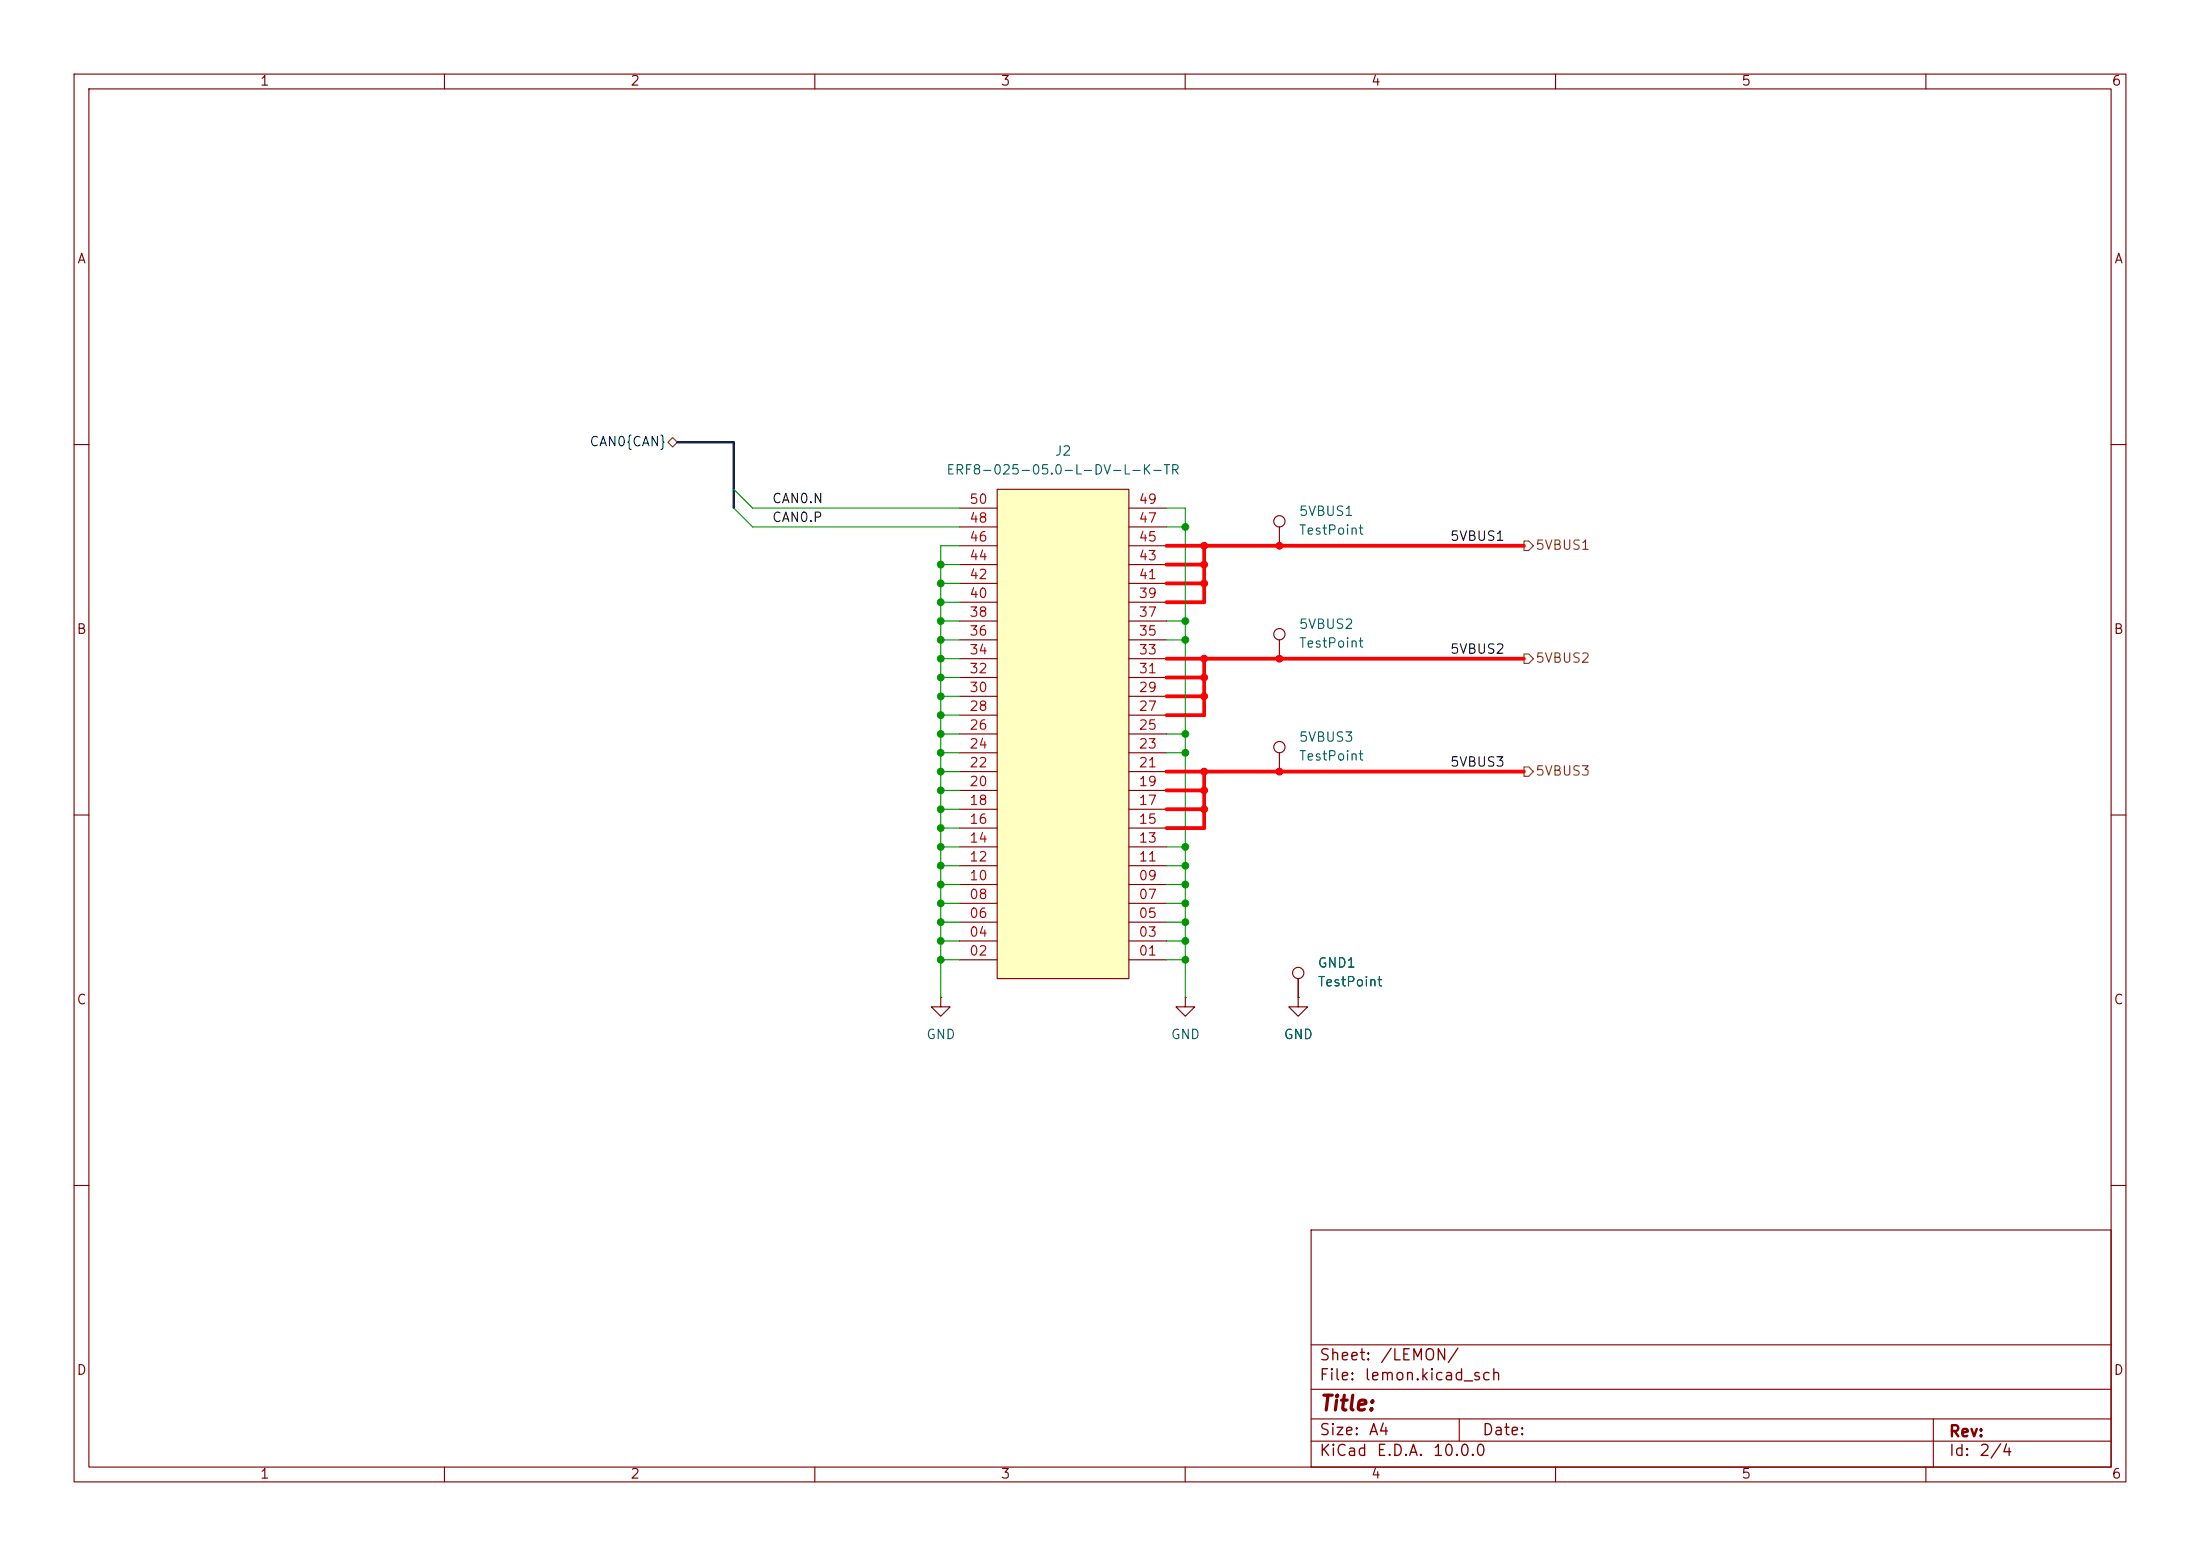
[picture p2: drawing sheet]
(kicad_sch
 (version 20260306)
 (generator "eeschema")
 (generator_version "10.0")
 (paper "A4")
 (lib_symbols
  (symbol "Connector:TestPoint"
   (pin_numbers (hide yes))
   (pin_names
    (offset 0.762) (hide yes)) (exclude_from_sim no) (in_bom yes) (on_board yes)
   (in_pos_files yes)
   (duplicate_pin_numbers_are_jumpers no)
   (property "Reference" "TP" (at 0 6.858 0) (show_name no) (do_not_autoplace no) (effects (font (size 1.27 1.27))))
   (property "Value" "TestPoint" (at 0 5.08 0) (show_name no) (do_not_autoplace no) (effects (font (size 1.27 1.27))))
   (property "Footprint" "" (at 5.08 0 0) (show_name no) (do_not_autoplace no) (hide yes) (effects (font (size 1.27 1.27))))
   (property "Datasheet" "" (at 5.08 0 0) (show_name no) (do_not_autoplace no) (hide yes) (effects (font (size 1.27 1.27))))
   (property "Description" "test point" (at 0 0 0) (show_name no) (do_not_autoplace no) (hide yes) (effects (font (size 1.27 1.27))))
   (symbol "TestPoint_0_1"
    (circle (center 0 3.302) (radius 0.762) (stroke (width 0) (type default)) (fill (type none))))
   (symbol "TestPoint_1_1"
    (pin passive line (at 0 0 90) (length 2.54) (name "1" (effects (font (size 1.27 1.27)))) (number "1" (effects (font (size 1.27 1.27))))))
   (embedded_fonts no))
  (symbol "library:ERF8-025-05.0-L-DV-L-K-TR" (exclude_from_sim no) (in_bom yes) (on_board yes)
   (in_pos_files yes)
   (duplicate_pin_numbers_are_jumpers no)
   (property "Reference" "J" (at 0 38.1 0) (show_name no) (do_not_autoplace no) (effects (font (size 1.27 1.27))))
   (property "Value" "ERF8-025-05.0-L-DV-L-K-TR" (at 0 35.56 0) (show_name no) (do_not_autoplace no) (effects (font (size 1.27 1.27))))
   (property "Footprint" "library:SAMTEC_ERF8-025-05.0-L-DV-L-K-TR" (at 0 -41.91 0) (show_name no) (do_not_autoplace no) (hide yes) (effects (font (size 1.27 1.27))))
   (property "Datasheet" "" (at 0 0 0) (show_name no) (do_not_autoplace no) (hide yes) (effects (font (size 1.27 1.27))))
   (property "Description" "" (at 0 0 0) (show_name no) (do_not_autoplace no) (hide yes) (effects (font (size 1.27 1.27))))
   (symbol "ERF8-025-05.0-L-DV-L-K-TR_1_1"
    (rectangle (start -8.89 33.02) (end 8.89 -33.02) (stroke (width 0) (type solid)) (fill (type color) (color 255 255 194 1)))
    (pin passive line (at 13.97 -30.48 180) (length 5.08) (name "" (effects (font (size 1.27 1.27)))) (number "01" (effects (font (size 1.27 1.27)))))
    (pin passive line (at -13.97 -30.48 0) (length 5.08) (name "" (effects (font (size 1.27 1.27)))) (number "02" (effects (font (size 1.27 1.27)))))
    (pin passive line (at 13.97 -27.94 180) (length 5.08) (name "" (effects (font (size 1.27 1.27)))) (number "03" (effects (font (size 1.27 1.27)))))
    (pin passive line (at -13.97 -27.94 0) (length 5.08) (name "" (effects (font (size 1.27 1.27)))) (number "04" (effects (font (size 1.27 1.27)))))
    (pin passive line (at 13.97 -25.4 180) (length 5.08) (name "" (effects (font (size 1.27 1.27)))) (number "05" (effects (font (size 1.27 1.27)))))
    (pin passive line (at -13.97 -25.4 0) (length 5.08) (name "" (effects (font (size 1.27 1.27)))) (number "06" (effects (font (size 1.27 1.27)))))
    (pin passive line (at 13.97 -22.86 180) (length 5.08) (name "" (effects (font (size 1.27 1.27)))) (number "07" (effects (font (size 1.27 1.27)))))
    (pin passive line (at -13.97 -22.86 0) (length 5.08) (name "" (effects (font (size 1.27 1.27)))) (number "08" (effects (font (size 1.27 1.27)))))
    (pin passive line (at 13.97 -20.32 180) (length 5.08) (name "" (effects (font (size 1.27 1.27)))) (number "09" (effects (font (size 1.27 1.27)))))
    (pin passive line (at -13.97 -20.32 0) (length 5.08) (name "" (effects (font (size 1.27 1.27)))) (number "10" (effects (font (size 1.27 1.27)))))
    (pin passive line (at 13.97 -17.78 180) (length 5.08) (name "" (effects (font (size 1.27 1.27)))) (number "11" (effects (font (size 1.27 1.27)))))
    (pin passive line (at -13.97 -17.78 0) (length 5.08) (name "" (effects (font (size 1.27 1.27)))) (number "12" (effects (font (size 1.27 1.27)))))
    (pin passive line (at 13.97 -15.24 180) (length 5.08) (name "" (effects (font (size 1.27 1.27)))) (number "13" (effects (font (size 1.27 1.27)))))
    (pin passive line (at -13.97 -15.24 0) (length 5.08) (name "" (effects (font (size 1.27 1.27)))) (number "14" (effects (font (size 1.27 1.27)))))
    (pin passive line (at 13.97 -12.7 180) (length 5.08) (name "" (effects (font (size 1.27 1.27)))) (number "15" (effects (font (size 1.27 1.27)))))
    (pin passive line (at -13.97 -12.7 0) (length 5.08) (name "" (effects (font (size 1.27 1.27)))) (number "16" (effects (font (size 1.27 1.27)))))
    (pin passive line (at 13.97 -10.16 180) (length 5.08) (name "" (effects (font (size 1.27 1.27)))) (number "17" (effects (font (size 1.27 1.27)))))
    (pin passive line (at -13.97 -10.16 0) (length 5.08) (name "" (effects (font (size 1.27 1.27)))) (number "18" (effects (font (size 1.27 1.27)))))
    (pin passive line (at 13.97 -7.62 180) (length 5.08) (name "" (effects (font (size 1.27 1.27)))) (number "19" (effects (font (size 1.27 1.27)))))
    (pin passive line (at -13.97 -7.62 0) (length 5.08) (name "" (effects (font (size 1.27 1.27)))) (number "20" (effects (font (size 1.27 1.27)))))
    (pin passive line (at 13.97 -5.08 180) (length 5.08) (name "" (effects (font (size 1.27 1.27)))) (number "21" (effects (font (size 1.27 1.27)))))
    (pin passive line (at -13.97 -5.08 0) (length 5.08) (name "" (effects (font (size 1.27 1.27)))) (number "22" (effects (font (size 1.27 1.27)))))
    (pin passive line (at 13.97 -2.54 180) (length 5.08) (name "" (effects (font (size 1.27 1.27)))) (number "23" (effects (font (size 1.27 1.27)))))
    (pin passive line (at -13.97 -2.54 0) (length 5.08) (name "" (effects (font (size 1.27 1.27)))) (number "24" (effects (font (size 1.27 1.27)))))
    (pin passive line (at 13.97 0 180) (length 5.08) (name "" (effects (font (size 1.27 1.27)))) (number "25" (effects (font (size 1.27 1.27)))))
    (pin passive line (at -13.97 0 0) (length 5.08) (name "" (effects (font (size 1.27 1.27)))) (number "26" (effects (font (size 1.27 1.27)))))
    (pin passive line (at 13.97 2.54 180) (length 5.08) (name "" (effects (font (size 1.27 1.27)))) (number "27" (effects (font (size 1.27 1.27)))))
    (pin passive line (at -13.97 2.54 0) (length 5.08) (name "" (effects (font (size 1.27 1.27)))) (number "28" (effects (font (size 1.27 1.27)))))
    (pin passive line (at 13.97 5.08 180) (length 5.08) (name "" (effects (font (size 1.27 1.27)))) (number "29" (effects (font (size 1.27 1.27)))))
    (pin passive line (at -13.97 5.08 0) (length 5.08) (name "" (effects (font (size 1.27 1.27)))) (number "30" (effects (font (size 1.27 1.27)))))
    (pin passive line (at 13.97 7.62 180) (length 5.08) (name "" (effects (font (size 1.27 1.27)))) (number "31" (effects (font (size 1.27 1.27)))))
    (pin passive line (at -13.97 7.62 0) (length 5.08) (name "" (effects (font (size 1.27 1.27)))) (number "32" (effects (font (size 1.27 1.27)))))
    (pin passive line (at 13.97 10.16 180) (length 5.08) (name "" (effects (font (size 1.27 1.27)))) (number "33" (effects (font (size 1.27 1.27)))))
    (pin passive line (at -13.97 10.16 0) (length 5.08) (name "" (effects (font (size 1.27 1.27)))) (number "34" (effects (font (size 1.27 1.27)))))
    (pin passive line (at 13.97 12.7 180) (length 5.08) (name "" (effects (font (size 1.27 1.27)))) (number "35" (effects (font (size 1.27 1.27)))))
    (pin passive line (at -13.97 12.7 0) (length 5.08) (name "" (effects (font (size 1.27 1.27)))) (number "36" (effects (font (size 1.27 1.27)))))
    (pin passive line (at 13.97 15.24 180) (length 5.08) (name "" (effects (font (size 1.27 1.27)))) (number "37" (effects (font (size 1.27 1.27)))))
    (pin passive line (at -13.97 15.24 0) (length 5.08) (name "" (effects (font (size 1.27 1.27)))) (number "38" (effects (font (size 1.27 1.27)))))
    (pin passive line (at 13.97 17.78 180) (length 5.08) (name "" (effects (font (size 1.27 1.27)))) (number "39" (effects (font (size 1.27 1.27)))))
    (pin passive line (at -13.97 17.78 0) (length 5.08) (name "" (effects (font (size 1.27 1.27)))) (number "40" (effects (font (size 1.27 1.27)))))
    (pin passive line (at 13.97 20.32 180) (length 5.08) (name "" (effects (font (size 1.27 1.27)))) (number "41" (effects (font (size 1.27 1.27)))))
    (pin passive line (at -13.97 20.32 0) (length 5.08) (name "" (effects (font (size 1.27 1.27)))) (number "42" (effects (font (size 1.27 1.27)))))
    (pin passive line (at 13.97 22.86 180) (length 5.08) (name "" (effects (font (size 1.27 1.27)))) (number "43" (effects (font (size 1.27 1.27)))))
    (pin passive line (at -13.97 22.86 0) (length 5.08) (name "" (effects (font (size 1.27 1.27)))) (number "44" (effects (font (size 1.27 1.27)))))
    (pin passive line (at 13.97 25.4 180) (length 5.08) (name "" (effects (font (size 1.27 1.27)))) (number "45" (effects (font (size 1.27 1.27)))))
    (pin passive line (at -13.97 25.4 0) (length 5.08) (name "" (effects (font (size 1.27 1.27)))) (number "46" (effects (font (size 1.27 1.27)))))
    (pin passive line (at 13.97 27.94 180) (length 5.08) (name "" (effects (font (size 1.27 1.27)))) (number "47" (effects (font (size 1.27 1.27)))))
    (pin passive line (at -13.97 27.94 0) (length 5.08) (name "" (effects (font (size 1.27 1.27)))) (number "48" (effects (font (size 1.27 1.27)))))
    (pin passive line (at 13.97 30.48 180) (length 5.08) (name "" (effects (font (size 1.27 1.27)))) (number "49" (effects (font (size 1.27 1.27)))))
    (pin passive line (at -13.97 30.48 0) (length 5.08) (name "" (effects (font (size 1.27 1.27)))) (number "50" (effects (font (size 1.27 1.27))))))
   (embedded_fonts no))
  (symbol "library:GND"
   (power global)
   (pin_numbers (hide yes))
   (pin_names
    (offset 0) (hide yes)) (exclude_from_sim no) (in_bom yes) (on_board yes)
   (in_pos_files yes)
   (duplicate_pin_numbers_are_jumpers no)
   (property "Reference" "#PWR" (at 0 -6.35 0) (show_name no) (do_not_autoplace no) (hide yes) (effects (font (size 1.27 1.27))))
   (property "Value" "GND" (at 0 -3.81 0) (show_name no) (do_not_autoplace no) (effects (font (size 1.27 1.27))))
   (property "Footprint" "" (at 0 0 0) (show_name no) (do_not_autoplace no) (hide yes) (effects (font (size 1.27 1.27))))
   (property "Datasheet" "" (at 0 0 0) (show_name no) (do_not_autoplace no) (hide yes) (effects (font (size 1.27 1.27))))
   (property "Description" "Power symbol creates a global label with name \"GND\" , ground" (at 0 0 0) (show_name no) (do_not_autoplace no) (hide yes) (effects (font (size 1.27 1.27))))
   (symbol "GND_0_1"
    (polyline (pts (xy 0 0) (xy 0 -1.27) (xy 1.27 -1.27) (xy 0 -2.54) (xy -1.27 -1.27) (xy 0 -1.27)) (stroke (width 0) (type default)) (fill (type none))))
   (symbol "GND_1_1"
    (pin power_in line (at 0 0 270) (length 0) (name "" (effects (font (size 1.27 1.27)))) (number "1" (effects (font (size 1.27 1.27))))))
   (embedded_fonts no)))
 (junction
  (at 172.72 88.9)
  (diameter 0)
  (color 255 0 0 1))
 (junction
  (at 160.02 129.54)
  (diameter 0)
  (color 0 0 0 0))
 (junction
  (at 127 88.9)
  (diameter 0)
  (color 0 0 0 0))
 (junction
  (at 127 121.92)
  (diameter 0)
  (color 0 0 0 0))
 (junction
  (at 127 114.3)
  (diameter 0)
  (color 0 0 0 0))
 (junction
  (at 160.02 83.82)
  (diameter 0)
  (color 0 0 0 0))
 (junction
  (at 127 96.52)
  (diameter 0)
  (color 0 0 0 0))
 (junction
  (at 127 99.06)
  (diameter 0)
  (color 0 0 0 0))
 (junction
  (at 160.02 71.12)
  (diameter 0)
  (color 0 0 0 0))
 (junction
  (at 127 109.22)
  (diameter 0)
  (color 0 0 0 0))
 (junction
  (at 160.02 101.6)
  (diameter 0)
  (color 0 0 0 0))
 (junction
  (at 162.56 88.9)
  (diameter 0)
  (color 255 0 0 1))
 (junction
  (at 127 127)
  (diameter 0)
  (color 0 0 0 0))
 (junction
  (at 162.56 78.74)
  (diameter 0)
  (color 255 0 0 1))
 (junction
  (at 162.56 73.66)
  (diameter 0)
  (color 255 0 0 1))
 (junction
  (at 127 106.68)
  (diameter 0)
  (color 0 0 0 0))
 (junction
  (at 127 83.82)
  (diameter 0)
  (color 0 0 0 0))
 (junction
  (at 127 101.6)
  (diameter 0)
  (color 0 0 0 0))
 (junction
  (at 127 78.74)
  (diameter 0)
  (color 0 0 0 0))
 (junction
  (at 127 129.54)
  (diameter 0)
  (color 0 0 0 0))
 (junction
  (at 160.02 86.36)
  (diameter 0)
  (color 0 0 0 0))
 (junction
  (at 127 104.14)
  (diameter 0)
  (color 0 0 0 0))
 (junction
  (at 162.56 104.14)
  (diameter 0)
  (color 255 0 0 1))
 (junction
  (at 127 119.38)
  (diameter 0)
  (color 0 0 0 0))
 (junction
  (at 172.72 73.66)
  (diameter 0)
  (color 255 0 0 1))
 (junction
  (at 160.02 116.84)
  (diameter 0)
  (color 0 0 0 0))
 (junction
  (at 160.02 119.38)
  (diameter 0)
  (color 0 0 0 0))
 (junction
  (at 127 91.44)
  (diameter 0)
  (color 0 0 0 0))
 (junction
  (at 160.02 99.06)
  (diameter 0)
  (color 0 0 0 0))
 (junction
  (at 127 93.98)
  (diameter 0)
  (color 0 0 0 0))
 (junction
  (at 127 81.28)
  (diameter 0)
  (color 0 0 0 0))
 (junction
  (at 127 124.46)
  (diameter 0)
  (color 0 0 0 0))
 (junction
  (at 162.56 76.2)
  (diameter 0)
  (color 255 0 0 1))
 (junction
  (at 160.02 114.3)
  (diameter 0)
  (color 0 0 0 0))
 (junction
  (at 162.56 106.68)
  (diameter 0)
  (color 255 0 0 1))
 (junction
  (at 160.02 124.46)
  (diameter 0)
  (color 0 0 0 0))
 (junction
  (at 160.02 121.92)
  (diameter 0)
  (color 0 0 0 0))
 (junction
  (at 162.56 93.98)
  (diameter 0)
  (color 255 0 0 1))
 (junction
  (at 127 86.36)
  (diameter 0)
  (color 0 0 0 0))
 (junction
  (at 160.02 127)
  (diameter 0)
  (color 0 0 0 0))
 (junction
  (at 172.72 104.14)
  (diameter 0)
  (color 255 0 0 1))
 (junction
  (at 162.56 109.22)
  (diameter 0)
  (color 255 0 0 1))
 (junction
  (at 127 116.84)
  (diameter 0)
  (color 0 0 0 0))
 (junction
  (at 127 76.2)
  (diameter 0)
  (color 0 0 0 0))
 (junction
  (at 127 111.76)
  (diameter 0)
  (color 0 0 0 0))
 (junction
  (at 162.56 91.44)
  (diameter 0)
  (color 255 0 0 1))
 (bus_entry
  (at 99.06 66.04)
  (size 2.54 2.54)
  (stroke (width 0) (type default)))
 (bus_entry
  (at 99.06 68.58)
  (size 2.54 2.54)
  (stroke (width 0) (type default)))
 (wire
  (pts (xy 127 78.74) (xy 129.54 78.74))
  (stroke (width 0) (type default)))
 (wire
  (pts (xy 160.02 129.54) (xy 157.48 129.54))
  (stroke (width 0) (type default)))
 (wire
  (pts (xy 160.02 86.36) (xy 157.48 86.36))
  (stroke (width 0) (type default)))
 (wire
  (pts (xy 162.56 73.66) (xy 157.48 73.66))
  (stroke (width 0.508) (type default) (color 255 0 0 1)))
 (wire
  (pts (xy 127 119.38) (xy 127 121.92))
  (stroke (width 0) (type default)))
 (wire
  (pts (xy 160.02 101.6) (xy 160.02 99.06))
  (stroke (width 0) (type default)))
 (wire
  (pts (xy 127 127) (xy 127 129.54))
  (stroke (width 0) (type default)))
 (wire
  (pts (xy 127 101.6) (xy 129.54 101.6))
  (stroke (width 0) (type default)))
 (wire
  (pts (xy 160.02 114.3) (xy 160.02 116.84))
  (stroke (width 0) (type default)))
 (wire
  (pts (xy 127 93.98) (xy 129.54 93.98))
  (stroke (width 0) (type default)))
 (wire
  (pts (xy 127 91.44) (xy 129.54 91.44))
  (stroke (width 0) (type default)))
 (wire
  (pts (xy 160.02 124.46) (xy 157.48 124.46))
  (stroke (width 0) (type default)))
 (wire
  (pts (xy 160.02 99.06) (xy 157.48 99.06))
  (stroke (width 0) (type default)))
 (wire
  (pts (xy 160.02 101.6) (xy 160.02 114.3))
  (stroke (width 0) (type default)))
 (wire
  (pts (xy 127 111.76) (xy 127 114.3))
  (stroke (width 0) (type default)))
 (wire
  (pts (xy 160.02 71.12) (xy 160.02 83.82))
  (stroke (width 0) (type default)))
 (wire
  (pts (xy 160.02 129.54) (xy 160.02 134.62))
  (stroke (width 0) (type default)))
 (wire
  (pts (xy 172.72 104.14) (xy 205.74 104.14))
  (stroke (width 0.508) (type default) (color 255 0 0 1)))
 (wire
  (pts (xy 162.56 104.14) (xy 162.56 106.68))
  (stroke (width 0.508) (type default) (color 255 0 0 1)))
 (wire
  (pts (xy 127 83.82) (xy 127 86.36))
  (stroke (width 0) (type default)))
 (wire
  (pts (xy 127 73.66) (xy 127 76.2))
  (stroke (width 0) (type default)))
 (wire
  (pts (xy 162.56 104.14) (xy 172.72 104.14))
  (stroke (width 0.508) (type default) (color 255 0 0 1)))
 (wire
  (pts (xy 127 121.92) (xy 129.54 121.92))
  (stroke (width 0) (type default)))
 (wire
  (pts (xy 127 76.2) (xy 127 78.74))
  (stroke (width 0) (type default)))
 (wire
  (pts (xy 127 99.06) (xy 129.54 99.06))
  (stroke (width 0) (type default)))
 (wire
  (pts (xy 127 116.84) (xy 129.54 116.84))
  (stroke (width 0) (type default)))
 (wire
  (pts (xy 127 91.44) (xy 127 93.98))
  (stroke (width 0) (type default)))
 (bus
  (pts (xy 99.06 59.69) (xy 99.06 66.04))
  (stroke (width 0) (type default)))
 (wire
  (pts (xy 127 88.9) (xy 127 91.44))
  (stroke (width 0) (type default)))
 (wire
  (pts (xy 160.02 68.58) (xy 160.02 71.12))
  (stroke (width 0) (type default)))
 (wire
  (pts (xy 160.02 83.82) (xy 157.48 83.82))
  (stroke (width 0) (type default)))
 (wire
  (pts (xy 160.02 86.36) (xy 160.02 99.06))
  (stroke (width 0) (type default)))
 (wire
  (pts (xy 160.02 83.82) (xy 160.02 86.36))
  (stroke (width 0) (type default)))
 (wire
  (pts (xy 127 96.52) (xy 129.54 96.52))
  (stroke (width 0) (type default)))
 (wire
  (pts (xy 160.02 71.12) (xy 157.48 71.12))
  (stroke (width 0) (type default)))
 (wire
  (pts (xy 160.02 68.58) (xy 157.48 68.58))
  (stroke (width 0) (type default)))
 (wire
  (pts (xy 162.56 109.22) (xy 162.56 111.76))
  (stroke (width 0.508) (type default) (color 255 0 0 1)))
 (wire
  (pts (xy 160.02 116.84) (xy 157.48 116.84))
  (stroke (width 0) (type default)))
 (wire
  (pts (xy 127 129.54) (xy 129.54 129.54))
  (stroke (width 0) (type default)))
 (wire
  (pts (xy 162.56 76.2) (xy 162.56 78.74))
  (stroke (width 0.508) (type default) (color 255 0 0 1)))
 (wire
  (pts (xy 160.02 127) (xy 160.02 129.54))
  (stroke (width 0) (type default)))
 (wire
  (pts (xy 127 121.92) (xy 127 124.46))
  (stroke (width 0) (type default)))
 (wire
  (pts (xy 160.02 116.84) (xy 160.02 119.38))
  (stroke (width 0) (type default)))
 (wire
  (pts (xy 157.48 101.6) (xy 160.02 101.6))
  (stroke (width 0) (type default)))
 (wire
  (pts (xy 127 88.9) (xy 129.54 88.9))
  (stroke (width 0) (type default)))
 (wire
  (pts (xy 162.56 91.44) (xy 157.48 91.44))
  (stroke (width 0.508) (type default) (color 255 0 0 1)))
 (wire
  (pts (xy 160.02 124.46) (xy 160.02 127))
  (stroke (width 0) (type default)))
 (wire
  (pts (xy 127 124.46) (xy 129.54 124.46))
  (stroke (width 0) (type default)))
 (wire
  (pts (xy 127 119.38) (xy 129.54 119.38))
  (stroke (width 0) (type default)))
 (wire
  (pts (xy 101.6 68.58) (xy 129.54 68.58))
  (stroke (width 0) (type default)))
 (wire
  (pts (xy 127 78.74) (xy 127 81.28))
  (stroke (width 0) (type default)))
 (wire
  (pts (xy 160.02 119.38) (xy 160.02 121.92))
  (stroke (width 0) (type default)))
 (wire
  (pts (xy 127 129.54) (xy 127 134.62))
  (stroke (width 0) (type default)))
 (wire
  (pts (xy 127 101.6) (xy 127 104.14))
  (stroke (width 0) (type default)))
 (wire
  (pts (xy 160.02 127) (xy 157.48 127))
  (stroke (width 0) (type default)))
 (wire
  (pts (xy 127 106.68) (xy 129.54 106.68))
  (stroke (width 0) (type default)))
 (wire
  (pts (xy 127 116.84) (xy 127 119.38))
  (stroke (width 0) (type default)))
 (wire
  (pts (xy 127 124.46) (xy 127 127))
  (stroke (width 0) (type default)))
 (wire
  (pts (xy 162.56 111.76) (xy 157.48 111.76))
  (stroke (width 0.508) (type default) (color 255 0 0 1)))
 (wire
  (pts (xy 162.56 88.9) (xy 162.56 91.44))
  (stroke (width 0.508) (type default) (color 255 0 0 1)))
 (wire
  (pts (xy 157.48 88.9) (xy 162.56 88.9))
  (stroke (width 0.508) (type default) (color 255 0 0 1)))
 (wire
  (pts (xy 162.56 91.44) (xy 162.56 93.98))
  (stroke (width 0.508) (type default) (color 255 0 0 1)))
 (wire
  (pts (xy 127 114.3) (xy 129.54 114.3))
  (stroke (width 0) (type default)))
 (wire
  (pts (xy 162.56 93.98) (xy 162.56 96.52))
  (stroke (width 0.508) (type default) (color 255 0 0 1)))
 (wire
  (pts (xy 160.02 114.3) (xy 157.48 114.3))
  (stroke (width 0) (type default)))
 (wire
  (pts (xy 127 109.22) (xy 129.54 109.22))
  (stroke (width 0) (type default)))
 (wire
  (pts (xy 172.72 88.9) (xy 205.74 88.9))
  (stroke (width 0.508) (type default) (color 255 0 0 1)))
 (wire
  (pts (xy 127 86.36) (xy 127 88.9))
  (stroke (width 0) (type default)))
 (wire
  (pts (xy 127 83.82) (xy 129.54 83.82))
  (stroke (width 0) (type default)))
 (wire
  (pts (xy 160.02 119.38) (xy 157.48 119.38))
  (stroke (width 0) (type default)))
 (wire
  (pts (xy 127 109.22) (xy 127 111.76))
  (stroke (width 0) (type default)))
 (wire
  (pts (xy 162.56 96.52) (xy 157.48 96.52))
  (stroke (width 0.508) (type default) (color 255 0 0 1)))
 (wire
  (pts (xy 127 114.3) (xy 127 116.84))
  (stroke (width 0) (type default)))
 (bus
  (pts (xy 99.06 66.04) (xy 99.06 68.58))
  (stroke (width 0) (type default)))
 (wire
  (pts (xy 162.56 109.22) (xy 157.48 109.22))
  (stroke (width 0.508) (type default) (color 255 0 0 1)))
 (wire
  (pts (xy 160.02 121.92) (xy 160.02 124.46))
  (stroke (width 0) (type default)))
 (wire
  (pts (xy 172.72 73.66) (xy 205.74 73.66))
  (stroke (width 0.508) (type default) (color 255 0 0 1)))
 (wire
  (pts (xy 127 81.28) (xy 127 83.82))
  (stroke (width 0) (type default)))
 (wire
  (pts (xy 127 93.98) (xy 127 96.52))
  (stroke (width 0) (type default)))
 (wire
  (pts (xy 157.48 76.2) (xy 162.56 76.2))
  (stroke (width 0.508) (type default) (color 255 0 0 1)))
 (wire
  (pts (xy 157.48 104.14) (xy 162.56 104.14))
  (stroke (width 0.508) (type default) (color 255 0 0 1)))
 (wire
  (pts (xy 127 106.68) (xy 127 109.22))
  (stroke (width 0) (type default)))
 (wire
  (pts (xy 127 76.2) (xy 129.54 76.2))
  (stroke (width 0) (type default)))
 (wire
  (pts (xy 162.56 88.9) (xy 172.72 88.9))
  (stroke (width 0.508) (type default) (color 255 0 0 1)))
 (wire
  (pts (xy 157.48 106.68) (xy 162.56 106.68))
  (stroke (width 0.508) (type default) (color 255 0 0 1)))
 (wire
  (pts (xy 162.56 78.74) (xy 157.48 78.74))
  (stroke (width 0.508) (type default) (color 255 0 0 1)))
 (wire
  (pts (xy 162.56 106.68) (xy 162.56 109.22))
  (stroke (width 0.508) (type default) (color 255 0 0 1)))
 (wire
  (pts (xy 127 99.06) (xy 127 101.6))
  (stroke (width 0) (type default)))
 (wire
  (pts (xy 160.02 121.92) (xy 157.48 121.92))
  (stroke (width 0) (type default)))
 (wire
  (pts (xy 127 81.28) (xy 129.54 81.28))
  (stroke (width 0) (type default)))
 (bus
  (pts (xy 91.44 59.69) (xy 99.06 59.69))
  (stroke (width 0) (type default)))
 (wire
  (pts (xy 162.56 93.98) (xy 157.48 93.98))
  (stroke (width 0.508) (type default) (color 255 0 0 1)))
 (wire
  (pts (xy 127 127) (xy 129.54 127))
  (stroke (width 0) (type default)))
 (wire
  (pts (xy 162.56 78.74) (xy 162.56 81.28))
  (stroke (width 0.508) (type default) (color 255 0 0 1)))
 (wire
  (pts (xy 127 104.14) (xy 127 106.68))
  (stroke (width 0) (type default)))
 (wire
  (pts (xy 127 96.52) (xy 127 99.06))
  (stroke (width 0) (type default)))
 (wire
  (pts (xy 162.56 73.66) (xy 172.72 73.66))
  (stroke (width 0.508) (type default) (color 255 0 0 1)))
 (wire
  (pts (xy 127 86.36) (xy 129.54 86.36))
  (stroke (width 0) (type default)))
 (wire
  (pts (xy 127 73.66) (xy 129.54 73.66))
  (stroke (width 0) (type default)))
 (wire
  (pts (xy 162.56 76.2) (xy 162.56 73.66))
  (stroke (width 0.508) (type default) (color 255 0 0 1)))
 (wire
  (pts (xy 101.6 71.12) (xy 129.54 71.12))
  (stroke (width 0) (type default)))
 (wire
  (pts (xy 162.56 81.28) (xy 157.48 81.28))
  (stroke (width 0.508) (type default) (color 255 0 0 1)))
 (wire
  (pts (xy 127 111.76) (xy 129.54 111.76))
  (stroke (width 0) (type default)))
 (wire
  (pts (xy 127 104.14) (xy 129.54 104.14))
  (stroke (width 0) (type default)))
 (label "5VBUS1"
  (at 203.2 73.66 180)
  (effects (font (size 1.27 1.27)) (justify right bottom)))
 (label "CAN0.P"
  (at 104.14 71.12 0)
  (effects (font (size 1.27 1.27)) (justify left bottom)))
 (label "CAN0.N"
  (at 104.14 68.58 0)
  (effects (font (size 1.27 1.27)) (justify left bottom)))
 (label "5VBUS3"
  (at 203.2 104.14 180)
  (effects (font (size 1.27 1.27)) (justify right bottom)))
 (label "5VBUS2"
  (at 203.2 88.9 180)
  (effects (font (size 1.27 1.27)) (justify right bottom)))
 (hierarchical_label "5VBUS2"
  (shape output)
  (at 205.74 88.9 0)
  (effects (font (size 1.27 1.27)) (justify left)))
 (hierarchical_label "CAN0{CAN}"
  (shape bidirectional)
  (at 91.44 59.69 180)
  (effects (font (size 1.27 1.27)) (justify right)))
 (hierarchical_label "5VBUS1"
  (shape output)
  (at 205.74 73.66 0)
  (effects (font (size 1.27 1.27)) (justify left)))
 (hierarchical_label "5VBUS3"
  (shape output)
  (at 205.74 104.14 0)
  (effects (font (size 1.27 1.27)) (justify left)))
 (symbol
  (lib_id "Connector:TestPoint")
  (at 172.72 73.66 0)
  (unit 1)
  (body_style 1)
  (exclude_from_sim no)
  (in_bom yes)
  (on_board yes)
  (in_pos_files yes)
  (dnp no)
  (fields_autoplaced yes)
  (property "Reference" "5VBUS1" (at 175.26 69.0879 0) (show_name no) (do_not_autoplace no) (effects (font (size 1.27 1.27)) (justify left)))
  (property "Value" "TestPoint" (at 175.26 71.6279 0) (show_name no) (do_not_autoplace no) (effects (font (size 1.27 1.27)) (justify left)))
  (property "Footprint" "library:KEYSTONE_575-4" (at 177.8 73.66 0) (hide yes) (show_name no) (do_not_autoplace no) (effects (font (size 1.27 1.27))))
  (property "Datasheet" "https://www.keyelco.com/userAssets/file/K75p119.pdf" (at 177.8 73.66 0) (hide yes) (show_name no) (do_not_autoplace no) (effects (font (size 1.27 1.27))))
  (property "Description" "test point" (at 172.72 73.66 0) (hide yes) (show_name no) (do_not_autoplace no) (effects (font (size 1.27 1.27))))
  (pin "1"))
 (symbol
  (lib_id "library:ERF8-025-05.0-L-DV-L-K-TR")
  (at 143.51 99.06 0)
  (unit 1)
  (body_style 1)
  (exclude_from_sim no)
  (in_bom yes)
  (on_board yes)
  (in_pos_files yes)
  (dnp no)
  (fields_autoplaced yes)
  (property "Reference" "J2" (at 143.51 60.96 0) (show_name no) (do_not_autoplace no) (effects (font (size 1.27 1.27))))
  (property "Value" "ERF8-025-05.0-L-DV-L-K-TR" (at 143.51 63.5 0) (show_name no) (do_not_autoplace no) (effects (font (size 1.27 1.27))))
  (property "Footprint" "library:SAMTEC_ERF8-025-05.0-L-DV-L-K-TR" (at 143.51 99.06 0) (hide yes) (show_name no) (do_not_autoplace no) (effects (font (size 1.27 1.27))))
  (property "Datasheet" "" (at 143.51 99.06 0) (hide yes) (show_name no) (do_not_autoplace no) (effects (font (size 1.27 1.27))))
  (property "Description" "" (at 143.51 99.06 0) (hide yes) (show_name no) (do_not_autoplace no) (effects (font (size 1.27 1.27))))
  (pin "44")
  (pin "42")
  (pin "49")
  (pin "47")
  (pin "30")
  (pin "28")
  (pin "26")
  (pin "24")
  (pin "22")
  (pin "20")
  (pin "18")
  (pin "16")
  (pin "14")
  (pin "12")
  (pin "10")
  (pin "01")
  (pin "03")
  (pin "05")
  (pin "07")
  (pin "40")
  (pin "38")
  (pin "36")
  (pin "34")
  (pin "32")
  (pin "46")
  (pin "50")
  (pin "48")
  (pin "31")
  (pin "29")
  (pin "27")
  (pin "25")
  (pin "23")
  (pin "21")
  (pin "19")
  (pin "17")
  (pin "15")
  (pin "13")
  (pin "11")
  (pin "09")
  (pin "02")
  (pin "04")
  (pin "06")
  (pin "08")
  (pin "33")
  (pin "35")
  (pin "37")
  (pin "39")
  (pin "41")
  (pin "43")
  (pin "45"))
 (symbol
  (lib_id "library:GND")
  (at 160.02 134.62 0)
  (unit 1)
  (body_style 1)
  (exclude_from_sim no)
  (in_bom yes)
  (on_board yes)
  (in_pos_files yes)
  (dnp no)
  (fields_autoplaced yes)
  (property "Reference" "#PWR010" (at 160.02 140.97 0) (hide yes) (show_name no) (do_not_autoplace no) (effects (font (size 1.27 1.27))))
  (property "Value" "GND" (at 160.02 139.7 0) (show_name no) (do_not_autoplace no) (effects (font (size 1.27 1.27))))
  (property "Footprint" "" (at 160.02 134.62 0) (hide yes) (show_name no) (do_not_autoplace no) (effects (font (size 1.27 1.27))))
  (property "Datasheet" "" (at 160.02 134.62 0) (hide yes) (show_name no) (do_not_autoplace no) (effects (font (size 1.27 1.27))))
  (property "Description" "Power symbol creates a global label with name \"GND\" , ground" (at 160.02 134.62 0) (hide yes) (show_name no) (do_not_autoplace no) (effects (font (size 1.27 1.27))))
  (pin "1"))
 (symbol
  (lib_id "library:GND")
  (at 127 134.62 0)
  (unit 1)
  (body_style 1)
  (exclude_from_sim no)
  (in_bom yes)
  (on_board yes)
  (in_pos_files yes)
  (dnp no)
  (fields_autoplaced yes)
  (property "Reference" "#PWR09" (at 127 140.97 0) (hide yes) (show_name no) (do_not_autoplace no) (effects (font (size 1.27 1.27))))
  (property "Value" "GND" (at 127 139.7 0) (show_name no) (do_not_autoplace no) (effects (font (size 1.27 1.27))))
  (property "Footprint" "" (at 127 134.62 0) (hide yes) (show_name no) (do_not_autoplace no) (effects (font (size 1.27 1.27))))
  (property "Datasheet" "" (at 127 134.62 0) (hide yes) (show_name no) (do_not_autoplace no) (effects (font (size 1.27 1.27))))
  (property "Description" "Power symbol creates a global label with name \"GND\" , ground" (at 127 134.62 0) (hide yes) (show_name no) (do_not_autoplace no) (effects (font (size 1.27 1.27))))
  (pin "1"))
 (symbol
  (lib_id "library:GND")
  (at 175.26 134.62 0)
  (unit 1)
  (body_style 1)
  (exclude_from_sim no)
  (in_bom yes)
  (on_board yes)
  (in_pos_files yes)
  (dnp no)
  (fields_autoplaced yes)
  (property "Reference" "#PWR015" (at 175.26 140.97 0) (hide yes) (show_name no) (do_not_autoplace no) (effects (font (size 1.27 1.27))))
  (property "Value" "GND" (at 175.26 139.7 0) (show_name no) (do_not_autoplace no) (effects (font (size 1.27 1.27))))
  (property "Footprint" "" (at 175.26 134.62 0) (hide yes) (show_name no) (do_not_autoplace no) (effects (font (size 1.27 1.27))))
  (property "Datasheet" "" (at 175.26 134.62 0) (hide yes) (show_name no) (do_not_autoplace no) (effects (font (size 1.27 1.27))))
  (property "Description" "Power symbol creates a global label with name \"GND\" , ground" (at 175.26 134.62 0) (hide yes) (show_name no) (do_not_autoplace no) (effects (font (size 1.27 1.27))))
  (pin "1"))
 (symbol
  (lib_id "Connector:TestPoint")
  (at 175.26 134.62 0)
  (unit 1)
  (body_style 1)
  (exclude_from_sim no)
  (in_bom yes)
  (on_board yes)
  (in_pos_files yes)
  (dnp no)
  (fields_autoplaced yes)
  (property "Reference" "GND1" (at 177.8 130.0479 0) (show_name no) (do_not_autoplace no) (effects (font (size 1.27 1.27)) (justify left)))
  (property "Value" "TestPoint" (at 177.8 132.5879 0) (show_name no) (do_not_autoplace no) (effects (font (size 1.27 1.27)) (justify left)))
  (property "Footprint" "library:KEYSTONE_575-4" (at 180.34 134.62 0) (hide yes) (show_name no) (do_not_autoplace no) (effects (font (size 1.27 1.27))))
  (property "Datasheet" "https://www.keyelco.com/userAssets/file/K75p119.pdf" (at 180.34 134.62 0) (hide yes) (show_name no) (do_not_autoplace no) (effects (font (size 1.27 1.27))))
  (property "Description" "test point" (at 175.26 134.62 0) (hide yes) (show_name no) (do_not_autoplace no) (effects (font (size 1.27 1.27))))
  (pin "1"))
 (symbol
  (lib_id "Connector:TestPoint")
  (at 172.72 88.9 0)
  (unit 1)
  (body_style 1)
  (exclude_from_sim no)
  (in_bom yes)
  (on_board yes)
  (in_pos_files yes)
  (dnp no)
  (fields_autoplaced yes)
  (property "Reference" "5VBUS2" (at 175.26 84.3279 0) (show_name no) (do_not_autoplace no) (effects (font (size 1.27 1.27)) (justify left)))
  (property "Value" "TestPoint" (at 175.26 86.8679 0) (show_name no) (do_not_autoplace no) (effects (font (size 1.27 1.27)) (justify left)))
  (property "Footprint" "library:KEYSTONE_575-4" (at 177.8 88.9 0) (hide yes) (show_name no) (do_not_autoplace no) (effects (font (size 1.27 1.27))))
  (property "Datasheet" "https://www.keyelco.com/userAssets/file/K75p119.pdf" (at 177.8 88.9 0) (hide yes) (show_name no) (do_not_autoplace no) (effects (font (size 1.27 1.27))))
  (property "Description" "test point" (at 172.72 88.9 0) (hide yes) (show_name no) (do_not_autoplace no) (effects (font (size 1.27 1.27))))
  (pin "1"))
 (symbol
  (lib_id "Connector:TestPoint")
  (at 172.72 104.14 0)
  (unit 1)
  (body_style 1)
  (exclude_from_sim no)
  (in_bom yes)
  (on_board yes)
  (in_pos_files yes)
  (dnp no)
  (fields_autoplaced yes)
  (property "Reference" "5VBUS3" (at 175.26 99.5679 0) (show_name no) (do_not_autoplace no) (effects (font (size 1.27 1.27)) (justify left)))
  (property "Value" "TestPoint" (at 175.26 102.1079 0) (show_name no) (do_not_autoplace no) (effects (font (size 1.27 1.27)) (justify left)))
  (property "Footprint" "library:KEYSTONE_575-4" (at 177.8 104.14 0) (hide yes) (show_name no) (do_not_autoplace no) (effects (font (size 1.27 1.27))))
  (property "Datasheet" "https://www.keyelco.com/userAssets/file/K75p119.pdf" (at 177.8 104.14 0) (hide yes) (show_name no) (do_not_autoplace no) (effects (font (size 1.27 1.27))))
  (property "Description" "test point" (at 172.72 104.14 0) (hide yes) (show_name no) (do_not_autoplace no) (effects (font (size 1.27 1.27))))
  (pin "1")))
